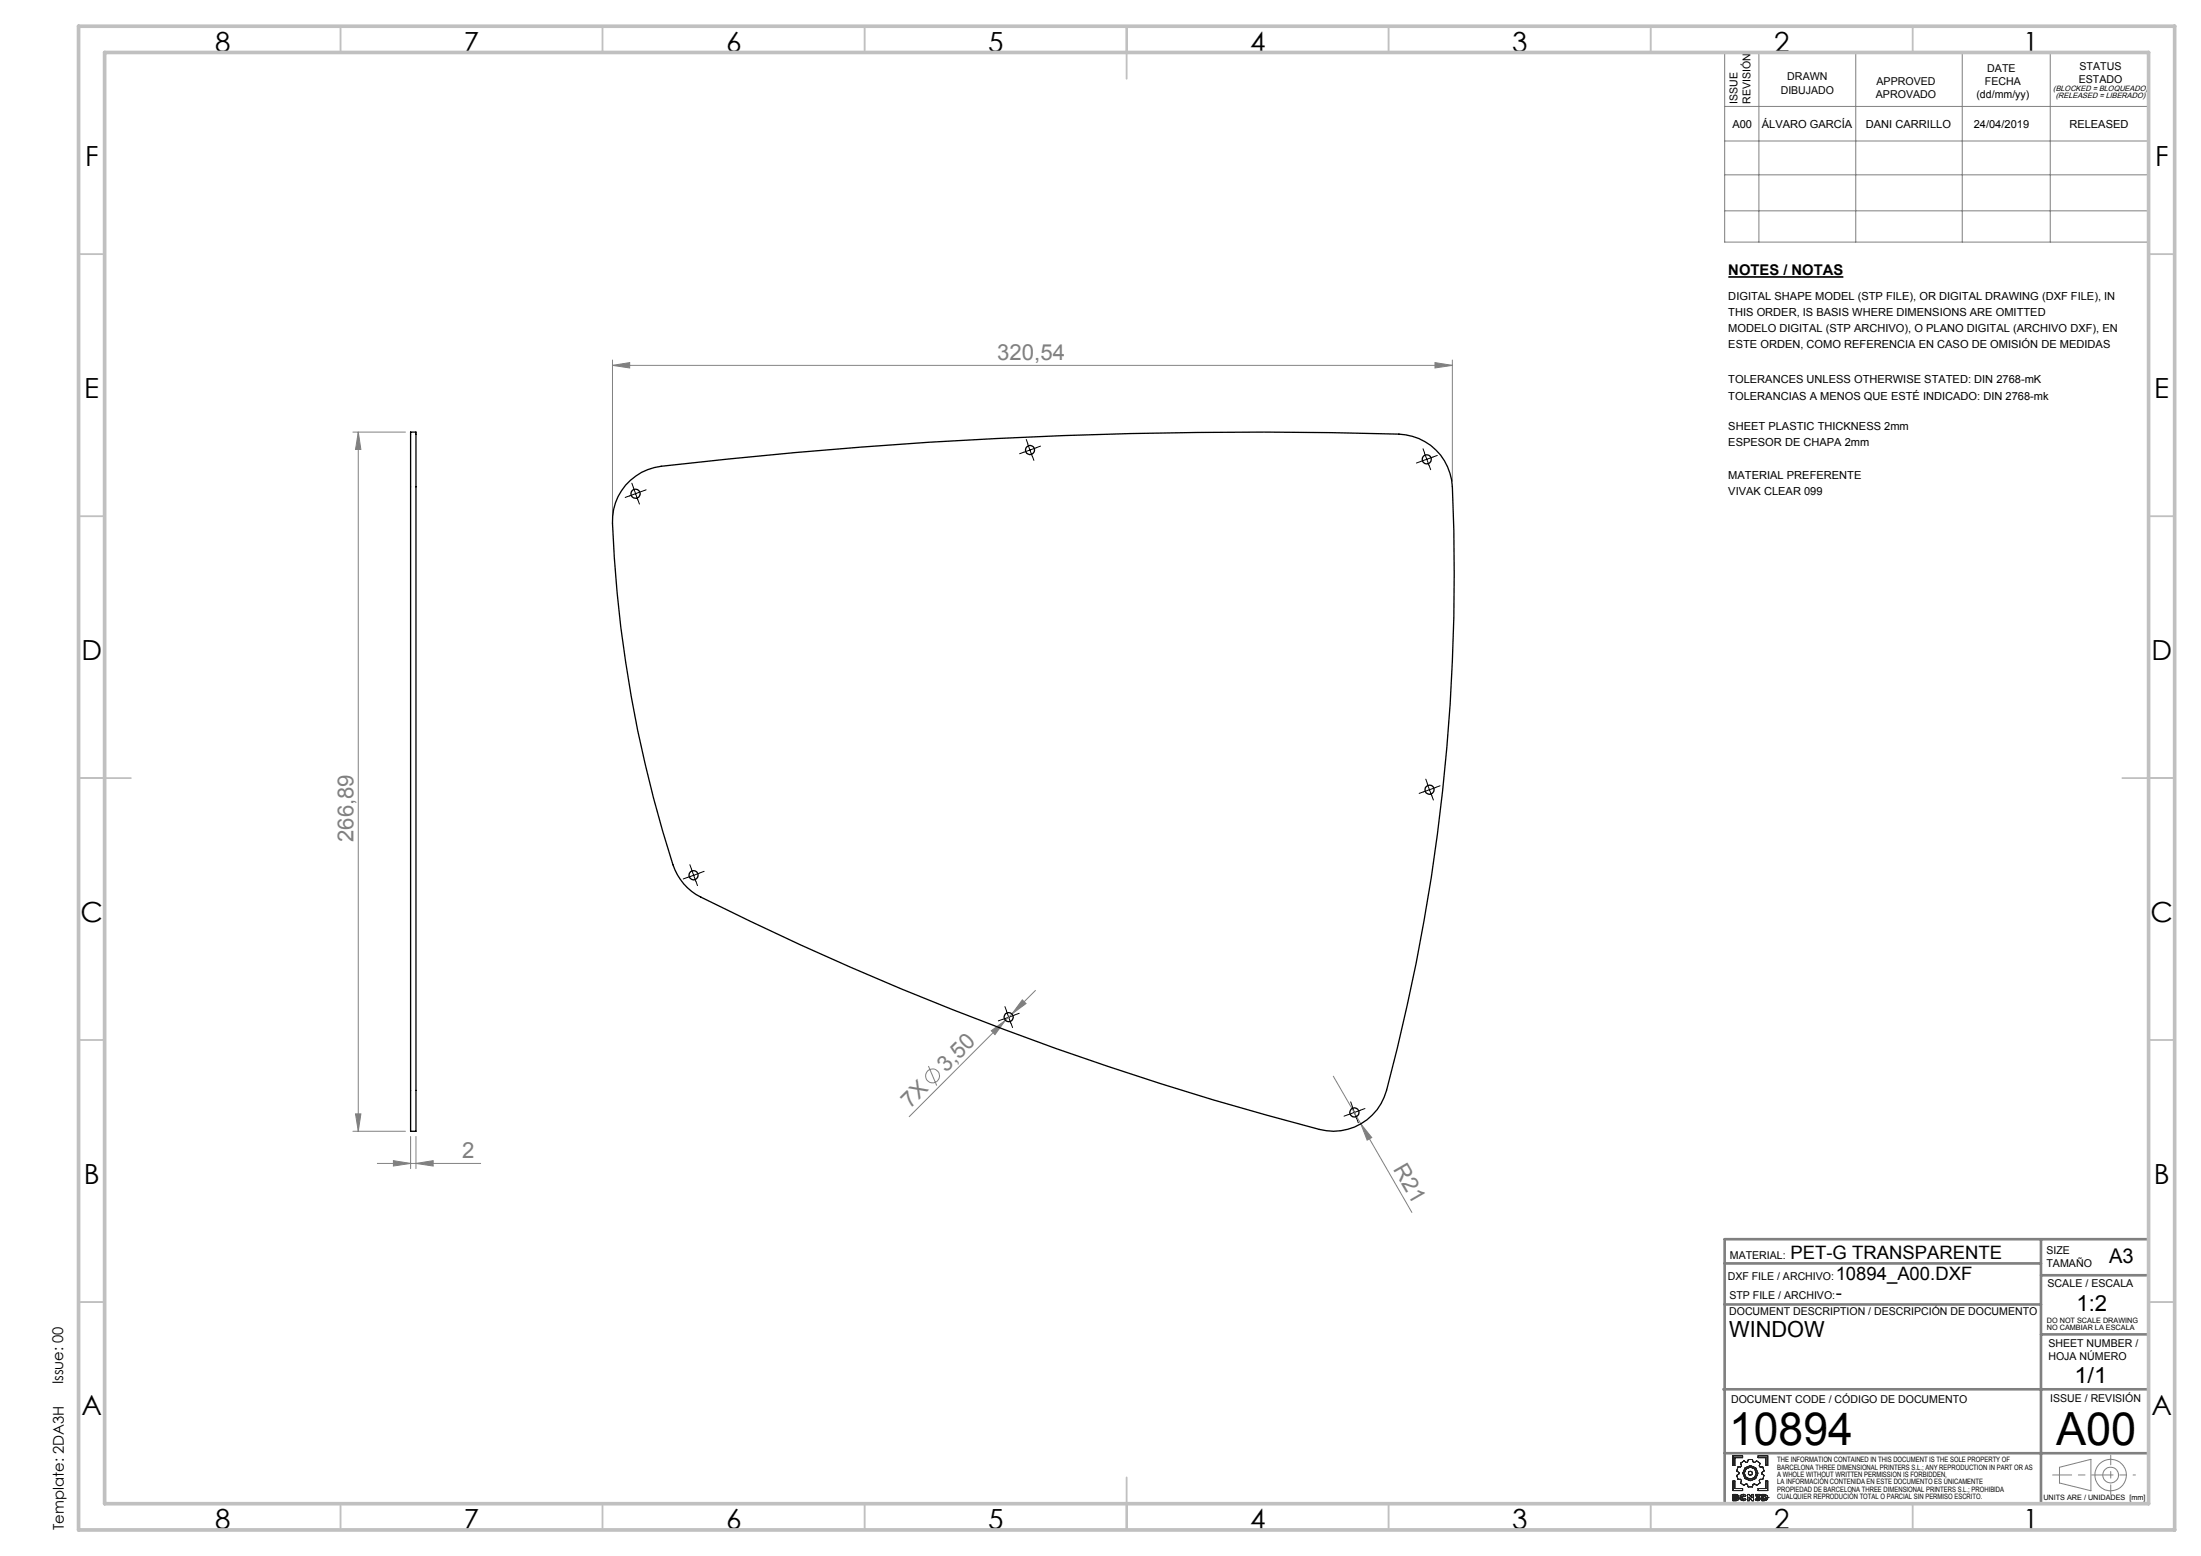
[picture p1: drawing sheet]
<svg xmlns="http://www.w3.org/2000/svg" width="420mm" height="297mm" viewBox="0 0 420 297" stroke-linecap="round" stroke-linejoin="round" font-family="sans-serif">
<path d="M329.8 52.9h22" fill="none" stroke="#000" stroke-width=".32"/>
<g fill="none" stroke="#808080" stroke-width=".19">
<path d="M329.1 10h80.9v36.2h-80.9zM335.6 10v36.2M354.1 10v36.2M374.4 10v36.2M391.2 10v36.2M329.1 20.3h80.9M329.1 26.9h80.9M329.1 33.4h80.9M329.1 40.2h80.9M116.9 69.7l3.3-.5v1zM116.9 68.7v30.1M116.9 69.7h160.2"/>
<path d="M273.8 69.2l3.3 .5-3.3 .5zM277.1 68.7v23.2M67.3 82.5h10.1M68.4 82.5l.5 3.3h-1.1zM68.4 82.5v133.4M189.2 196.7l2.6-1.9-1.9 2.7zM191.8 194.8l-18.3 18.3M193.1 193.5l-1.3 1.3M195.1 190.8l.7 .8-2.7 1.9zM197.6 189.1l-4.5 4.4M67.3 215.9h10.1M67.8 212.6h1.1l-.5 3.3z"/>
<path d="M78.4 216.9v6.2M79.4 216.9v6.2M177.2 203.5l1.6 3.7M254.4 205.4l15 26M259.7 214.5l2.1 2.6-.9 .5zM72 222.1h19.7M75.1 221.5l3.3 .6-3.3 .5zM79.4 222.1l3.3-.6v1.1zM393 280.1l6-1.6v6l-6-1.4z"/>
<circle cx="178" cy="205.4" r="1.33"/>
<circle cx="402.7" cy="281.6" r="3"/>
<circle cx="402.8" cy="281.5" r="1.49"/>
</g>
<g fill="none" stroke="#191924" stroke-width=".19">
<path d="M330.7 277.9h1.8v.3h-1.5v1.5h-.3zM332.1 279.3l.7-.5 .4 .3 .3-.1 .1-.4h.8l.1 .4 .3 .1 .4-.3 .7 .5-.2 .5 .2 .2h.5l.2 .8-.4 .3v.2l.4 .3-.2 .8h-.5l-.2 .2 .1 .5-.6 .4-.4-.3-.3 .1-.1 .5h-.8l-.2-.5-.2-.1-.4 .3-.7-.4 .2-.5-.2-.2h-.5l-.2-.8 .4-.3v-.2l-.4-.3 .2-.8h.5l.2-.2zM335.5 277.9h1.8v1.8h-.3v-1.5h-1.5zM330.7 282.7h.3v1.4h1.5v.4h-1.8zM331 285.5l.4 .1-.4 .1zM331 286l.4 .1-.4 .1zM331.3 285.3l.3 .1 .1 .1M331.3 285.3h.2l.2 .2M331.3 285.3h-.6v1.2l.9-.1 .2-.3M331.4 285.6h.1M331.4 286.1h.1M331.7 285.5l-.2 .3 .3 .3"/>
<path d="M331.7 285.5h.1M331.8 286.1h.1M332 285.9l.2 .3 .4 .3 .6-.3M332 285.9l.1 .3 .2 .2 .5 .1 .4-.3M332 285.9h.1M332.4 285.9l.1 .2 .2 .1 .2-.2M332.4 285.9l.1 .2 .4-.1M332.4 285.9h.1M332.9 285.7l-.2-.2-.3 .1v.3M332.9 285.7l-.4-.1-.1 .3M332.9 286l.3 .2M333.2 285.5l-.5-.3-.5 .2-.2 .5"/>
<path d="M333.2 285.5l-.4-.3-.5 .1-.3 .6M333.2 285.5l-.3 .2M333.5 285.3h.3l.5 .6v-.6h.3v1.2h-.3l-.5-.7v.7h-.3zM335.1 286l.3 .2 .2-.1-.2 .1zM335.1 286l-.2 .2M335.5 284.1h1.5v-1.4h.3v1.8h-1.8zM335.6 286.1l-.4-.2v-.2l.3-.2h-.5v-.2h.8v.2l-.2 .2 .3 .4M335.6 286.1h.1M335.9 286.1l-.2 .3-.3 .1-.5-.3M335.9 286.1l-.2 .3-.4 .1-.4-.3M335.9 286.1h.1M336.2 285.3h.5l.5 .2 .2 .4-.3 .4-.9 .2z"/>
<path d="M336.6 285.5l.3 .1v.5h-.3zM337 285.9h.1M337.4 285.9h.1"/>
<circle cx="334" cy="281.2" r="1.14"/>
<circle cx="334" cy="281.2" r=".39"/>
<circle cx="334" cy="281.2" r="1.45"/>
</g>
<g fill="none" stroke="#000" stroke-width=".19" stroke-dasharray="15.2 1.3 1.3 1.3">
<path d="M120.1 94.7l-.8 .2M120.9 93l-.3-.8M121.7 95.4l.3 .8M122.5 93.8l.8-.3M195.4 86.3l-.8 .3M196.1 84.7l-.3-.8M197 87.1l.3 .8M197.7 85.5l.9-.3M271.1 88.1l-.8 .3M271.8 86.5l-.3-.8M272.7 88.8l.3 .9M273.5 87.2l.8-.3"/>
<path d="M271.6 151.1l-.8 .3M272.4 149.5l-.3-.8M273.2 151.9l.3 .8M274 150.3l.8-.3M131.2 167.5l-.8 .3M131.9 165.9l-.3-.9M132.8 168.2l.3 .8M133.5 166.6l.9-.3M191.3 194.6l-.8 .3M192.1 193l-.3-.9M192.9 195.3l.3 .8M193.7 193.7l.8-.3"/>
<path d="M257.3 212.7l-.8 .3M258 211.1l-.3-.8M258.9 213.5l.3 .8M259.6 211.9l.9-.3"/>
</g>
<g fill="none" stroke="#000" stroke-width=".19">
<path d="M120.9 93.1l.4 1.1M121.3 94.2l-1.2 .5M121.3 94.2l.4 1.2M122.4 93.8l-1.1 .4M196.1 84.7l.9 2.4M197.7 85.5l-2.3 .8M271.8 86.5l.5 1.2M272.3 87.7l-1.2 .4M272.3 87.7l.4 1.2M273.4 87.2l-1.1 .5M272.3 149.6l.5 1.1M272.8 150.7l-1.2 .5"/>
<path d="M272.8 150.7l.4 1.2M274 150.3l-1.2 .4M131.9 165.9l.5 1.2M132.4 167.1l-1.2 .4M132.4 167.1l.4 1.1M133.5 166.6l-1.1 .5M192.1 193l.8 2.3M193.6 193.7l-2.3 .9M258 211.2l.9 2.3M259.6 211.9l-2.3 .9"/>
</g>
<path d="M391.7 281.5h11.1" fill="none" stroke="#808080" stroke-width=".19" stroke-dasharray="15.2 1.3 1.3 1.3" stroke-dashoffset="11.6"/>
<path d="M402.8 281.5h4.7" fill="none" stroke="#808080" stroke-width=".19" stroke-dasharray="15.2 1.3 1.3 1.3" stroke-dashoffset="14.8"/>
<path d="M402.8 277.8v7.4" fill="none" stroke="#808080" stroke-width=".19" stroke-dasharray="15.2 1.3 1.3 1.3" stroke-dashoffset="13.4"/>
<path d="M329.1 236.5h80.9v50.5h-80.9zM389.5 236.5v50.5M329.1 249h60.4M329.1 241.2h60.4M389.5 243.4h20.5M389.5 254.7h20.5M328.9 265.2h81.1M329.1 277.4h80.9" fill="none" stroke="#808080" stroke-width=".5"/>
<g fill="none" stroke="#c0c0c0" stroke-width=".35">
<path d="M65 5v5M115 5v5M165 5v5M215 5v10M265 5v5M315 5v5M365 5v5M15 48.5h5M410 48.5h5M15 98.5h5M410 98.5h5M15 148.5h10"/>
<path d="M405 148.5h10M15 198.5h5M410 198.5h5M15 248.5h5M410 248.5h5M65 287v5M115 287v5M165 287v5M215 282v10M265 287v5M315 287v5M365 287v5"/>
</g>
<path d="M15 5h400v287h-400zM20 10h390v277h-390z" fill="none" stroke="#c0c0c0" stroke-width=".7"/>
<g fill="#808080">
<path d="M259.7 214.5l2.1 2.6-.9 .5z"/>
<path d="M116.9 69.7l3.3-.5v1zM273.8 69.2l3.3 .5-3.3 .5z"/>
<path d="M75.1 221.5l3.3 .6-3.3 .5zM79.4 222.1l3.3-.6v1.1z"/>
<path d="M195.1 190.8l-2 2.7 2.7-1.9zM189.2 196.7l.7 .8 1.9-2.7z"/>
<path d="M67.8 212.6h1.1l-.5 3.3zM68.4 82.5l.5 3.3h-1.1z"/>
</g>
<g fill="none" stroke="#000" stroke-width=".25">
<path d="M78.4 82.5h1v133.4h-1zM120.3 91.7a10.2 10.2 0 0 1 5.9-2.7 984.6 984.6 0 0 1 140.7-6.1 10.6 10.6 0 0 1 10.2 10 380.6 380.6 0 0 1-12.5 115.2 10.5 10.5 0 0 1-12.8 7.5 601.4 601.4 0 0 1-119-44.9 10.6 10.6 0 0 1-4.4-5.6 241.6 241.6 0 0 1-11.5-66.5 10.2 10.2 0 0 1 3.4-6.9z"/>
<circle cx="121.3" cy="94.2" r=".88"/>
<circle cx="196.5" cy="85.9" r=".86"/>
<circle cx="272.3" cy="87.7" r=".88"/>
<circle cx="272.8" cy="150.7" r=".87"/>
<circle cx="132.4" cy="167.1" r=".87"/>
<circle cx="192.5" cy="194.2" r=".87"/>
<circle cx="258.4" cy="212.3" r=".87"/>
</g>
<g font-size="8.7">
<text x="330" y="275.9">10894</text>
<text x="392.3" y="275.9">A00</text>
</g>
<g font-size="5.3">
<text x="41" y="9.9">8</text>
<text x="88.5" y="9.9">7</text>
<text x="138.5" y="9.9">6</text>
<text x="188.5" y="9.9">5</text>
<text x="238.5" y="9.9">4</text>
<text x="288.5" y="9.9">3</text>
<text x="338.5" y="9.9">2</text>
<text x="386" y="9.9">1</text>
<text x="16.2" y="31.7">F</text>
<text x="411.2" y="31.7">F</text>
<text x="16.1" y="75.9">E</text>
<text x="411.1" y="75.9">E</text>
<text x="15.5" y="125.9">D</text>
<text x="410.5" y="125.9">D</text>
<text x="15.4" y="175.9">C</text>
<text x="410.4" y="175.9">C</text>
<text x="16" y="225.9">B</text>
<text x="411" y="225.9">B</text>
<text x="15.5" y="270.2">A</text>
<text x="410.5" y="270.2">A</text>
<text x="41" y="291.9">8</text>
<text x="88.5" y="291.9">7</text>
<text x="138.5" y="291.9">6</text>
<text x="188.5" y="291.9">5</text>
<text x="238.5" y="291.9">4</text>
<text x="288.5" y="291.9">3</text>
<text x="338.5" y="291.9">2</text>
<text x="386" y="291.9">1</text>
</g>
<g font-size="4.2" fill="#808080">
<text x="190.3" y="68.8">320,54</text>
<text x="67.4" y="160.7" transform="rotate(-90 67.4 160.7)">266,89</text>
<text x="180.5" y="204.8" transform="rotate(-45 180.5 204.8)">3,50</text>
<text x="173.7" y="211.6" transform="rotate(-45 173.7 211.6)">7X</text>
<text x="88.2" y="221.1">2</text>
<text x="265.8" y="223.2" transform="rotate(60 265.8 223.2)">R21</text>
</g>
<g font-size="4.2">
<text x="396.2" y="250.3">1:2</text>
<text x="330" y="255.2">WINDOW</text>
<text x="395.8" y="264">1/1</text>
</g>
<text font-size="3.9" x="402.5" y="241.1">A3</text>
<g font-size="3.5">
<text x="341.7" y="240.4">PET-G TRANSPARENTE</text>
<text x="350.3" y="244.3">10894_A00.DXF</text>
<text x="350.3" y="247.9">-</text>
</g>
<g font-size="2.8">
<text x="329.8" y="52.6">NOTES / NOTAS</text>
<text x="12.1" y="264.2" transform="rotate(-90 12.1 264.2)">Issue: 00</text>
<text x="12.2" y="292" transform="rotate(-90 12.2 292)">Template: 2DA3H</text>
</g>
<g font-size="2.1">
<text x="339.8" y="17.9">DIBUJADO</text>
<text x="341.1" y="15.4">DRAWN</text>
<text x="358.1" y="16.3">APPROVED</text>
<text x="378.8" y="16.3">FECHA</text>
<text x="379.2" y="13.8">DATE</text>
<text x="396.7" y="15.8">ESTADO</text>
<text x="396.8" y="13.3">STATUS</text>
<text x="331.5" y="19.8" transform="rotate(-90 331.5 19.8)">ISSUE</text>
<text x="334" y="19.8" transform="rotate(-90 334 19.8)">REVISIÓN</text>
<text x="357.9" y="18.8">APROVADO</text>
<text x="377.1" y="18.8">(dd/mm/yy)</text>
<text x="330.6" y="24.3">A00</text>
<text x="336.2" y="24.3">ÁLVARO GARCÍA</text>
<text x="356.1" y="24.3">DANI CARRILLO</text>
<text x="376.6" y="24.3">24/04/2019</text>
<text x="394.9" y="24.3">RELEASED</text>
<text x="329.8" y="57.2">DIGITAL SHAPE MODEL (STP FILE), OR DIGITAL DRAWING (DXF FILE), IN</text>
<text x="329.8" y="60.3">THIS ORDER, IS BASIS WHERE DIMENSIONS ARE OMITTED</text>
<text x="329.8" y="63.4">MODELO DIGITAL (STP ARCHIVO), O PLANO DIGITAL (ARCHIVO DXF), EN</text>
<text x="329.8" y="66.5">ESTE ORDEN, COMO REFERENCIA EN CASO DE OMISIÓN DE MEDIDAS</text>
<text x="329.8" y="73.2">TOLERANCES UNLESS OTHERWISE STATED: DIN 2768-mK</text>
<text x="329.8" y="76.3">TOLERANCIAS A MENOS QUE ESTÉ INDICADO: DIN 2768-mk</text>
<text x="329.8" y="82.1">SHEET PLASTIC THICKNESS 2mm</text>
<text x="329.8" y="85.2">ESPESOR DE CHAPA 2mm</text>
<text x="329.8" y="91.4">MATERIAL PREFERENTE</text>
<text x="329.8" y="94.6">VIVAK CLEAR 099</text>
<text x="390.5" y="239.4">SIZE</text>
<text x="329.7" y="244.3">DXF FILE / ARCHIVO:</text>
<text x="330.1" y="240.4">MATERIAL:</text>
<text x="390.5" y="241.9">TAMAÑO</text>
<text x="390.7" y="245.6">SCALE / ESCALA</text>
<text x="330" y="251">DOCUMENT DESCRIPTION / DESCRIPCIÓN DE DOCUMENTO</text>
<text x="330" y="247.9">STP FILE / ARCHIVO:</text>
<text x="390.9" y="257.1">SHEET NUMBER /</text>
<text x="390.9" y="259.6">HOJA NÚMERO</text>
<text x="330.3" y="267.7">DOCUMENT CODE / CÓDIGO DE DOCUMENTO</text>
<text x="391.2" y="267.5">ISSUE / REVISIÓN</text>
</g>
<g font-size="1.5">
<text x="391.8" y="17.4">(BLOCKED = BLOQUEADO)</text>
<text x="392.3" y="18.8">(RELEASED = LIBERADO)</text>
</g>
<g font-size="1.4">
<text x="390.6" y="252.5">DO NOT SCALE DRAWING</text>
<text x="390.6" y="253.9">NO CAMBIAR LA ESCALA</text>
<text x="339.1" y="279.1">THE INFORMATION CONTAINED IN THIS DOCUMENT IS THE SOLE PROPERTY OF</text>
<text x="339.1" y="280.5">BARCELONA THREE DIMENSIONAL PRINTERS S.L.; ANY REPRODUCTION IN PART OR AS</text>
<text x="339.1" y="281.9">A WHOLE WITHOUT WRITTEN PERMISSION IS FORBIDDEN.</text>
<text x="339.1" y="283.3">LA INFORMACIÓN CONTENIDA EN ESTE DOCUMENTO ES ÚNICAMENTE</text>
<text x="339.1" y="284.7">PROPIEDAD DE BARCELONA THREE DIMENSIONAL PRINTERS S.L.; PROHIBIDA</text>
<text x="339.1" y="286.1">CUALQUIER REPRODUCIÓN TOTAL O PARCIAL SIN PERMISO ESCRITO.</text>
<text x="389.9" y="286.3">UNITS ARE / UNIDADES [mm]</text>
</g>
</svg>
